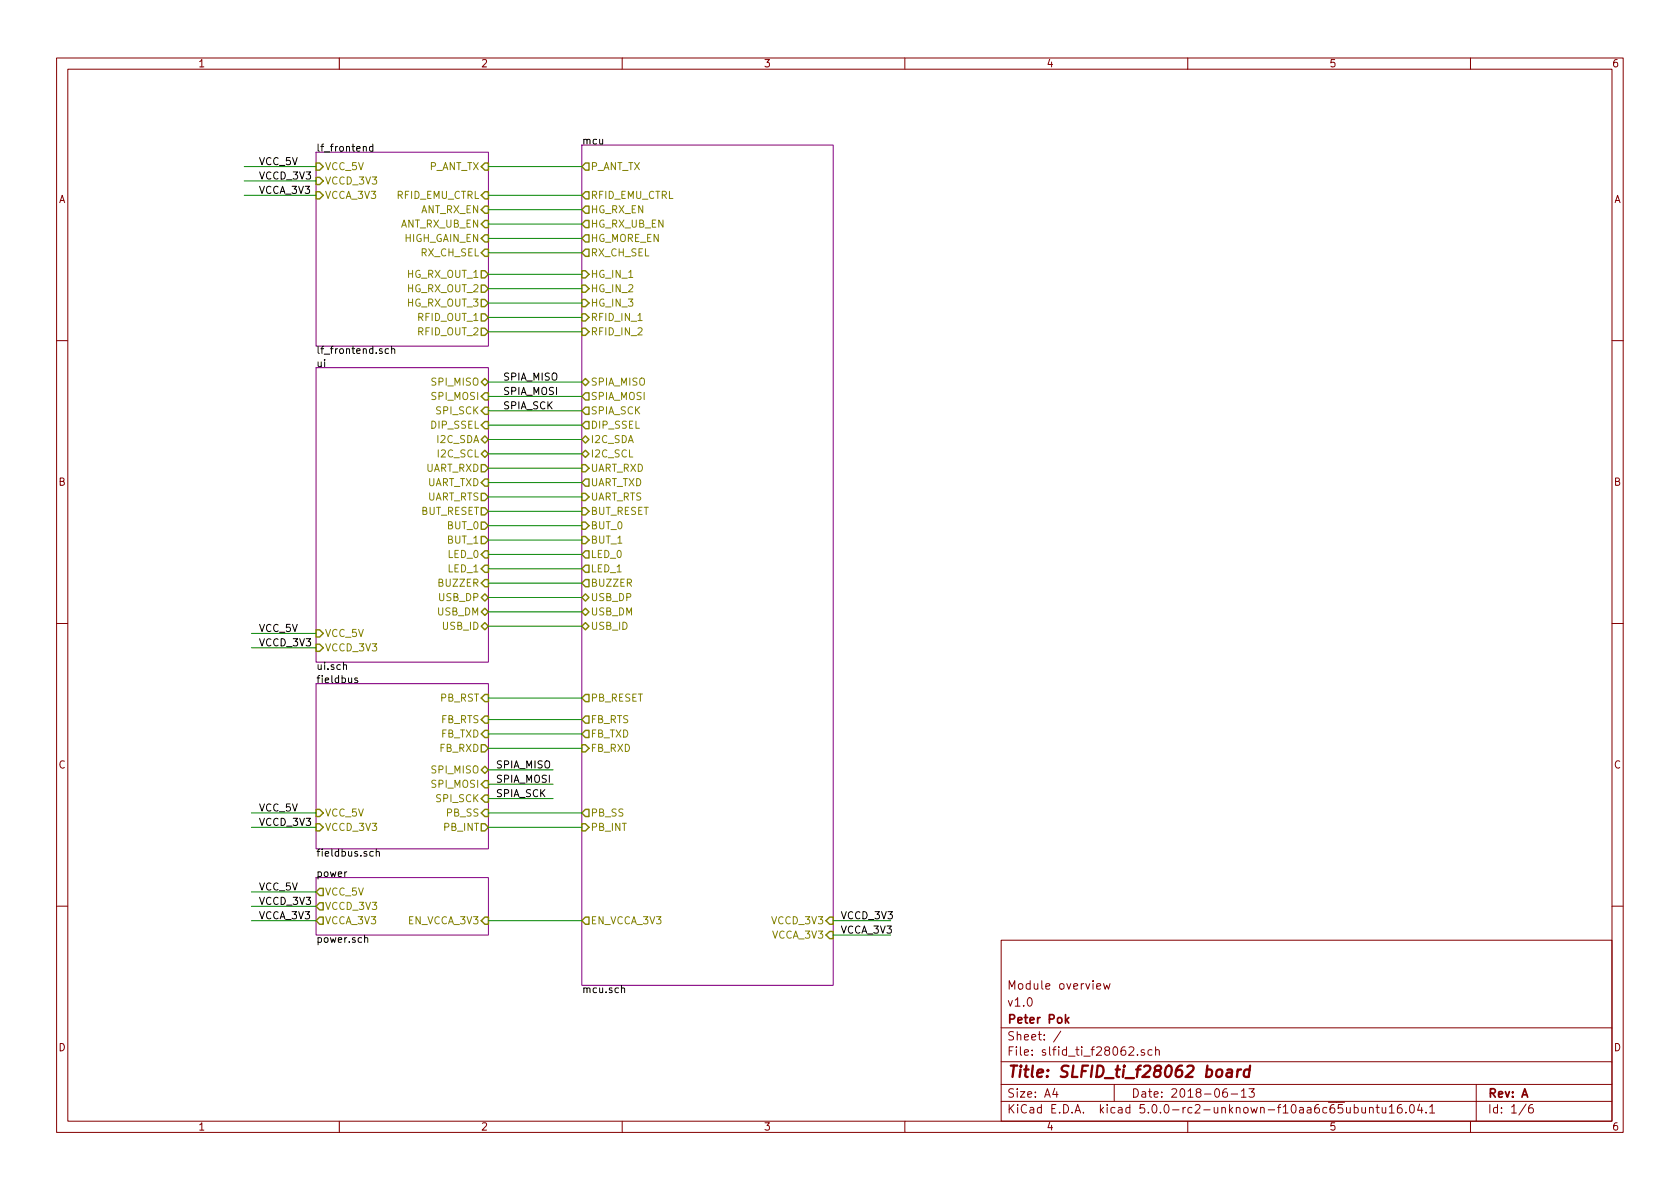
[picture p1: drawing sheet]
EESchema Schematic File Version 4
LIBS:slfid_ti_f28062-cache
EELAYER 26 0
EELAYER END
$Descr A4 11693 8268
encoding utf-8
Sheet 1 6
Title "SLFID_ti_f28062 board"
Date "2018-06-13"
Rev "A"
Comp "Peter Pok"
Comment1 "v1.0"
Comment2 "Module overview"
Comment3 ""
Comment4 ""
$EndDescr
$Sheet
S 4050 1000 1750 5850
U 5B21A138
F0 "mcu" 50
F1 "mcu.sch" 50
F2 "P_ANT_TX" O L 4050 1150 50 
F3 "RFID_EMU_CTRL" O L 4050 1350 50 
F4 "HG_RX_EN" O L 4050 1450 50 
F5 "HG_RX_UB_EN" O L 4050 1550 50 
F6 "HG_MORE_EN" O L 4050 1650 50 
F7 "RX_CH_SEL" O L 4050 1750 50 
F8 "HG_IN_1" I L 4050 1900 50 
F9 "HG_IN_2" I L 4050 2000 50 
F10 "HG_IN_3" I L 4050 2100 50 
F11 "RFID_IN_1" I L 4050 2200 50 
F12 "RFID_IN_2" I L 4050 2300 50 
F13 "SPIA_MISO" B L 4050 2650 50 
F14 "SPIA_MOSI" O L 4050 2750 50 
F15 "SPIA_SCK" O L 4050 2850 50 
F16 "DIP_SSEL" O L 4050 2950 50 
F17 "I2C_SDA" B L 4050 3050 50 
F18 "I2C_SCL" B L 4050 3150 50 
F19 "UART_RXD" I L 4050 3250 50 
F20 "UART_TXD" O L 4050 3350 50 
F21 "UART_RTS" I L 4050 3450 50 
F22 "BUT_RESET" I L 4050 3550 50 
F23 "BUT_0" I L 4050 3650 50 
F24 "BUT_1" I L 4050 3750 50 
F25 "LED_0" O L 4050 3850 50 
F26 "LED_1" O L 4050 3950 50 
F27 "BUZZER" O L 4050 4050 50 
F28 "USB_DP" B L 4050 4150 50 
F29 "USB_DM" B L 4050 4250 50 
F30 "USB_ID" B L 4050 4350 50 
F31 "PB_RESET" O L 4050 4850 50 
F32 "FB_RTS" O L 4050 5000 50 
F33 "FB_TXD" O L 4050 5100 50 
F34 "FB_RXD" I L 4050 5200 50 
F35 "PB_SS" O L 4050 5650 50 
F36 "PB_INT" I L 4050 5750 50 
F37 "EN_VCCA_3V3" O L 4050 6400 50 
F38 "VCCD_3V3" I R 5800 6400 50 
F39 "VCCA_3V3" I R 5800 6500 50 
$EndSheet
$Sheet
S 2200 6100 1200 400 
U 5B21AE51
F0 "power" 50
F1 "power.sch" 50
F2 "VCC_5V" O L 2200 6200 50 
F3 "EN_VCCA_3V3" I R 3400 6400 50 
F4 "VCCA_3V3" O L 2200 6400 50 
F5 "VCCD_3V3" O L 2200 6300 50 
$EndSheet
$Sheet
S 2200 2550 1200 2050
U 5B21AE54
F0 "ui" 50
F1 "ui.sch" 50
F2 "VCCD_3V3" I L 2200 4500 50 
F3 "VCC_5V" I L 2200 4400 50 
F4 "SPI_MISO" T R 3400 2650 50 
F5 "SPI_MOSI" I R 3400 2750 50 
F6 "SPI_SCK" I R 3400 2850 50 
F7 "DIP_SSEL" I R 3400 2950 50 
F8 "I2C_SDA" T R 3400 3050 50 
F9 "I2C_SCL" T R 3400 3150 50 
F10 "UART_RXD" O R 3400 3250 50 
F11 "UART_TXD" I R 3400 3350 50 
F12 "UART_RTS" O R 3400 3450 50 
F13 "BUT_RESET" O R 3400 3550 50 
F14 "BUT_0" O R 3400 3650 50 
F15 "BUT_1" O R 3400 3750 50 
F16 "LED_0" I R 3400 3850 50 
F17 "LED_1" I R 3400 3950 50 
F18 "BUZZER" I R 3400 4050 50 
F19 "USB_DP" B R 3400 4150 50 
F20 "USB_DM" B R 3400 4250 50 
F21 "USB_ID" B R 3400 4350 50 
$EndSheet
$Sheet
S 2200 4750 1200 1150
U 5B21AE57
F0 "fieldbus" 50
F1 "fieldbus.sch" 50
F2 "VCCD_3V3" I L 2200 5750 50 
F3 "VCC_5V" I L 2200 5650 50 
F4 "PB_RST" I R 3400 4850 50 
F5 "FB_RTS" I R 3400 5000 50 
F6 "FB_TXD" I R 3400 5100 50 
F7 "FB_RXD" O R 3400 5200 50 
F8 "SPI_MISO" T R 3400 5350 50 
F9 "SPI_MOSI" I R 3400 5450 50 
F10 "SPI_SCK" I R 3400 5550 50 
F11 "PB_SS" I R 3400 5650 50 
F12 "PB_INT" O R 3400 5750 50 
$EndSheet
$Sheet
S 2200 1050 1200 1350
U 5B21AE5A
F0 "lf_frontend" 50
F1 "lf_frontend.sch" 50
F2 "VCC_5V" I L 2200 1150 50 
F3 "P_ANT_TX" I R 3400 1150 50 
F4 "VCCD_3V3" I L 2200 1250 50 
F5 "ANT_RX_EN" I R 3400 1450 50 
F6 "VCCA_3V3" I L 2200 1350 50 
F7 "ANT_RX_UB_EN" I R 3400 1550 50 
F8 "HIGH_GAIN_EN" I R 3400 1650 50 
F9 "RX_CH_SEL" I R 3400 1750 50 
F10 "HG_RX_OUT_1" O R 3400 1900 50 
F11 "HG_RX_OUT_2" O R 3400 2000 50 
F12 "HG_RX_OUT_3" O R 3400 2100 50 
F13 "RFID_OUT_2" O R 3400 2300 50 
F14 "RFID_OUT_1" O R 3400 2200 50 
F15 "RFID_EMU_CTRL" I R 3400 1350 50 
$EndSheet
Wire Wire Line
	3400 1150 4050 1150
Wire Wire Line
	4050 1350 3400 1350
Wire Wire Line
	3400 1450 4050 1450
Wire Wire Line
	3400 1550 4050 1550
Wire Wire Line
	3400 1650 4050 1650
Wire Wire Line
	3400 1750 4050 1750
Wire Wire Line
	3400 1900 4050 1900
Wire Wire Line
	3400 2000 4050 2000
Wire Wire Line
	3400 2100 4050 2100
Wire Wire Line
	3400 2200 4050 2200
Wire Wire Line
	3400 2300 4050 2300
Wire Wire Line
	3400 2650 4050 2650
Wire Wire Line
	3400 2750 4050 2750
Wire Wire Line
	3400 2850 4050 2850
Wire Wire Line
	3400 2950 4050 2950
Wire Wire Line
	3400 3050 4050 3050
Wire Wire Line
	3400 3150 4050 3150
Wire Wire Line
	4050 3250 3400 3250
Wire Wire Line
	3400 3350 4050 3350
Wire Wire Line
	3400 3450 4050 3450
Wire Wire Line
	3400 3550 4050 3550
Wire Wire Line
	3400 3650 4050 3650
Wire Wire Line
	3400 3750 4050 3750
Wire Wire Line
	3400 3850 4050 3850
Wire Wire Line
	3400 3950 4050 3950
Wire Wire Line
	3400 4050 4050 4050
Wire Wire Line
	3400 4150 4050 4150
Wire Wire Line
	3400 4250 4050 4250
Wire Wire Line
	3400 4350 4050 4350
Wire Wire Line
	3400 4850 4050 4850
Wire Wire Line
	3400 5000 4050 5000
Wire Wire Line
	3400 5100 4050 5100
Wire Wire Line
	3400 5200 4050 5200
Wire Wire Line
	3400 5650 4050 5650
Wire Wire Line
	3400 5750 4050 5750
Wire Wire Line
	3400 5350 3850 5350
Wire Wire Line
	3400 5450 3850 5450
Wire Wire Line
	3400 5550 3850 5550
Text Label 3450 5350 0    50   ~ 0
SPIA_MISO
Text Label 3450 5450 0    50   ~ 0
SPIA_MOSI
Text Label 3450 5550 0    50   ~ 0
SPIA_SCK
Wire Wire Line
	3400 6400 4050 6400
Wire Wire Line
	1700 1250 2200 1250
Wire Wire Line
	1700 1350 2200 1350
Wire Wire Line
	1750 4400 2200 4400
Wire Wire Line
	1750 4500 2200 4500
Wire Wire Line
	1750 5650 2200 5650
Wire Wire Line
	1750 5750 2200 5750
Wire Wire Line
	1750 6200 2200 6200
Wire Wire Line
	1750 6300 2200 6300
Wire Wire Line
	1750 6400 2200 6400
Wire Wire Line
	5800 6400 6200 6400
Wire Wire Line
	5800 6500 6200 6500
Wire Wire Line
	1700 1150 2200 1150
Text Label 1800 1150 0    50   ~ 0
VCC_5V
Text Label 1800 4400 0    50   ~ 0
VCC_5V
Text Label 1800 5650 0    50   ~ 0
VCC_5V
Text Label 1800 6200 0    50   ~ 0
VCC_5V
Text Label 5850 6400 0    50   ~ 0
VCCD_3V3
Text Label 1800 6300 0    50   ~ 0
VCCD_3V3
Text Label 1800 5750 0    50   ~ 0
VCCD_3V3
Text Label 1800 4500 0    50   ~ 0
VCCD_3V3
Text Label 1800 1250 0    50   ~ 0
VCCD_3V3
Text Label 1800 1350 0    50   ~ 0
VCCA_3V3
Text Label 1800 6400 0    50   ~ 0
VCCA_3V3
Text Label 5850 6500 0    50   ~ 0
VCCA_3V3
Text Label 3500 2650 0    50   ~ 0
SPIA_MISO
Text Label 3500 2750 0    50   ~ 0
SPIA_MOSI
Text Label 3500 2850 0    50   ~ 0
SPIA_SCK
$EndSCHEMATC
